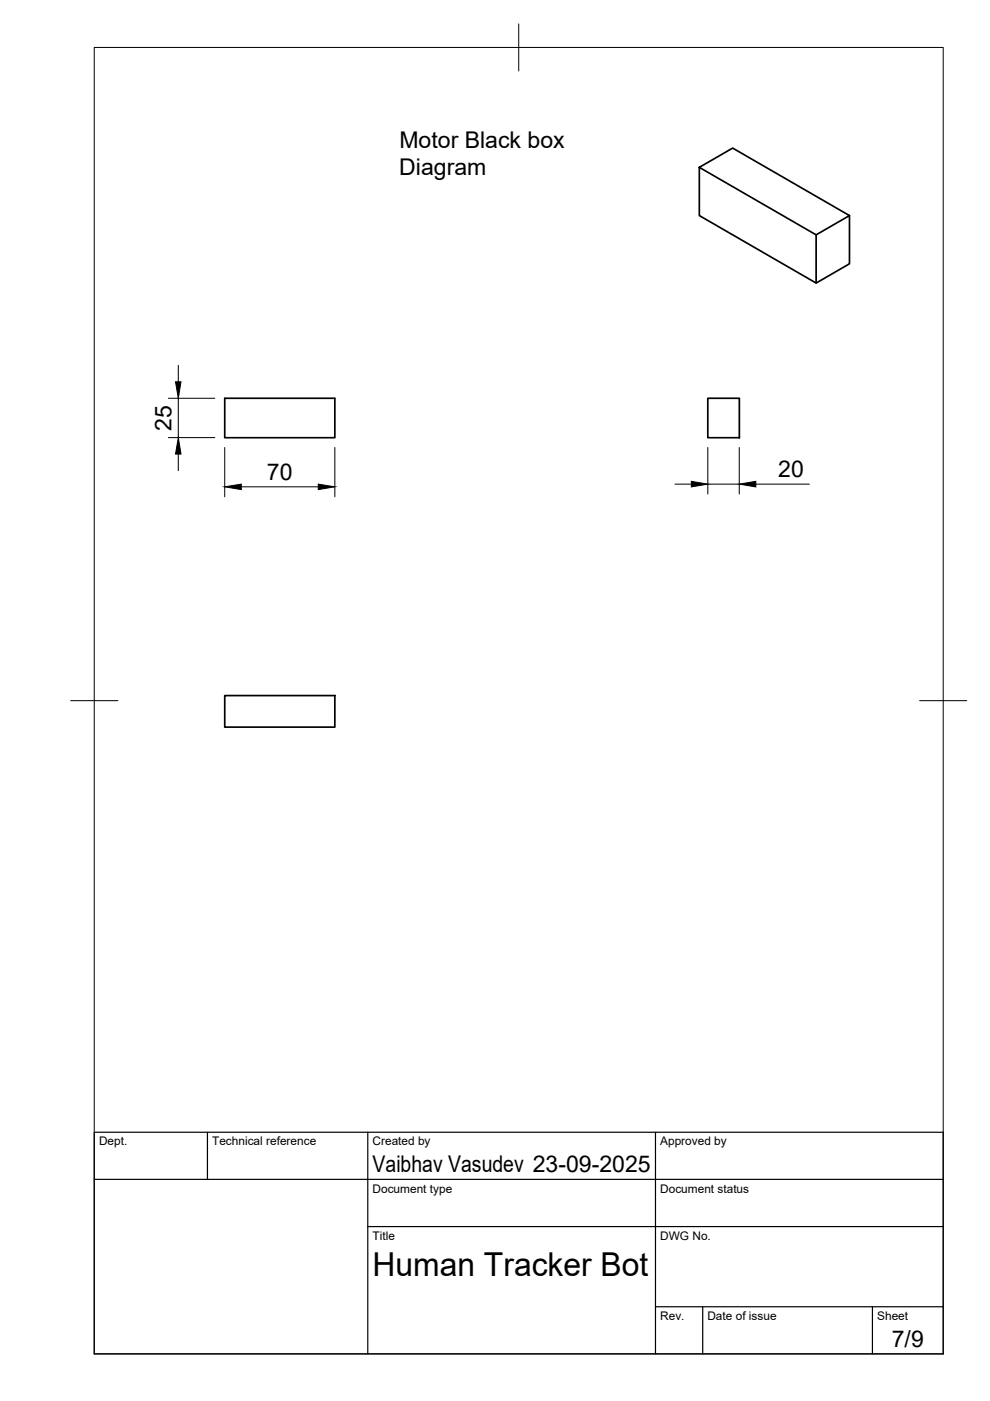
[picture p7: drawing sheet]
<svg xmlns="http://www.w3.org/2000/svg" width="210mm" height="297mm" viewBox="0 0 210 297" stroke-linecap="round" stroke-linejoin="round" font-family="sans-serif">
<!-- layer: Visible -->
<path d="M148.3 35.5v10.2l24.7 14.3 7.1-4.1v-10.2l-7.1 4.1-24.7-14.3 7-4.1 24.8 14.3M173 49.8v10.2M47.6 84.4h23.4v8.4h-23.4zM150.1 84.4h6.7v8.4h-6.7zM47.6 147.5h23.4v6.7h-23.4z" fill="none" stroke="#000" stroke-width=".36"/>
<!-- layer: BORDER -->
<path d="M20 10.1h180v276.9h-180zM110 5.1v10M15 148.6h10M195 148.6h10" fill="none" stroke="#000" stroke-width=".21"/>
<!-- layer: TITLEBLOCK -->
<path d="M20 240.1h180v46.9h-180zM20 250h180M44 240.1v9.9M78 240.1v46.9M139 240.1v46.9M78 260.1h122M139 277.1h61M149 277.1v9.9M185 277.1v9.9" fill="none" stroke="#000" stroke-width=".25"/>
<!-- layer: FD_Dimensions -->
<g fill="none" stroke="#000" stroke-width=".21">
<path d="M37.8 77.5v3.4M35.7 92.8h9.9M35.7 84.4h9.9M37.8 84.4v8.4M37.8 96.3v3.5M47.6 94.9v10.4M71 94.9v10.4M150.1 94.9v9.8M156.7 94.9v9.8M51.2 103.2h16.3M143.1 102.6h3.5M150.1 102.6h6.6"/>
<path d="M160.3 102.6h11.3"/>
</g>
<path d="M37.8 92.8l.6 3.5h-1.2zM37.2 80.9h1.2l-.6 3.5zM47.6 103.2l3.6-.6v1.2zM67.5 102.6l3.5 .6-3.5 .6zM146.6 102.1l3.5 .5-3.5 .6zM156.7 102.6l3.6-.5v1.1z" fill="#000" stroke="#000" stroke-width=".21"/>
<text font-size="7" x="79" y="270.6">Human Tracker Bot</text>
<g font-size="4.9">
<text x="84.7" y="31.3">Motor Black box</text>
<text x="84.7" y="37.1">Diagram</text>
<text x="36.3" y="91.3" transform="rotate(-90 36.3 91.3)">25</text>
<text x="56.6" y="101.8">70</text>
<text x="165" y="101.2">20</text>
<text x="79" y="248.5">Vaibhav Vasudev 23-09-2025</text>
<text x="189.1" y="285.7">7/9</text>
</g>
<g font-size="2.5">
<text x="21" y="242.9">Dept.</text>
<text x="45" y="242.9">Technical reference</text>
<text x="79" y="242.9">Created by</text>
<text x="140" y="242.9">Approved by</text>
<text x="79" y="252.8">Document type</text>
<text x="140" y="252.8">Document status</text>
<text x="79" y="262.9">Title</text>
<text x="140" y="262.9">DWG No.</text>
<text x="140" y="279.9">Rev.</text>
<text x="150" y="279.9">Date of issue</text>
<text x="186" y="279.9">Sheet</text>
</g>
</svg>
